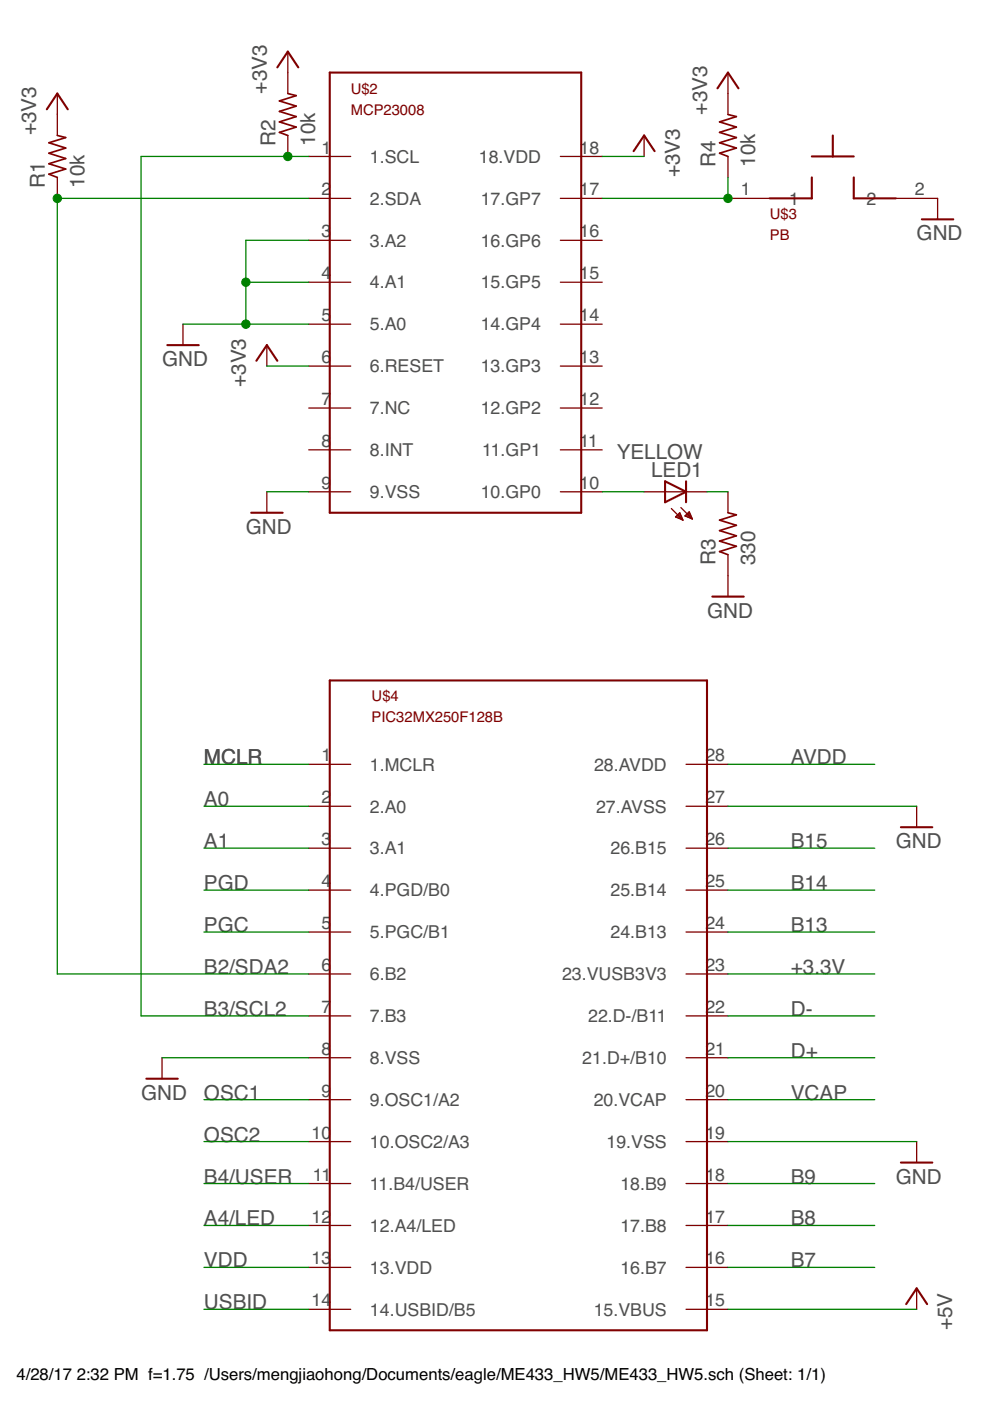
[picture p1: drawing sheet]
<svg xmlns="http://www.w3.org/2000/svg" width="210mm" height="297mm" viewBox="0 0 210 297" stroke-linecap="round" stroke-linejoin="round" font-family="sans-serif">
<g fill="none" stroke="#800000" stroke-width=".28">
<path d="M12.1 19.8v8.9M61 10.9v8.9M154.3 15.4v8.9M12.1 37.6v4.5M61 28.7v4.5M65.5 33.2h8.9M118.8 33.2h8.9M136.6 28.7v4.5M154.3 33.2v4.4M65.5 42.1h8.9M65.5 50.9h8.9M65.5 59.8h8.9"/>
<path d="M118.8 42.1h8.9M118.8 50.9h8.9M118.8 59.8h8.9M154.3 42.1h8.9M189.9 42.1h8.9v4.4M38.8 68.7v4.5M56.6 73.2v4.4M65.5 68.7h8.9M65.5 77.6h8.9M118.8 68.7h8.9M118.8 77.6h8.9M65.5 86.5h8.9"/>
<path d="M65.5 95.4h8.9M118.8 86.5h8.9M118.8 95.4h8.9M56.6 104.3v4.4M65.5 104.3h8.9M118.8 104.3h8.9M136.6 104.3h13.3M142.3 107.8l2.5 2.5M143.2 109.6l.9-.9 .7 1.6zM143.3 109.6h1.2M143.5 109.4h.9M143.7 109.2h.6"/>
<path d="M143.8 109.9h.8M143.9 108.9h.3M144.4 107.6l2.4 2.4M144.4 110.1h.3M145.2 109.4h1.3M145.2 109.4l1.6 .6M145.2 109.4l.9-.9 .7 1.5M145.5 109.2h.9M145.7 108.9h.6M145.8 109.6h.8M145.9 108.7h.3M146.3 109.9h.4"/>
<path d="M154.3 104.3v4.4M154.3 117.6v8.9M65.5 162.1h8.9M65.5 170.9h8.9M65.5 179.8h8.9M145.5 162.1h8.8M145.5 170.9h8.8M145.5 179.8h8.8M194.4 170.9v4.5M65.5 188.7h8.9M65.5 197.6h8.9M145.5 188.7h8.8"/>
<path d="M145.5 197.6h8.8M65.5 206.5h8.9M65.5 215.4h8.9M145.5 206.5h8.8M145.5 215.4h8.8M34.4 224.3v4.4M65.5 224.3h8.9M65.5 233.2h8.9M145.5 224.3h8.8M145.5 233.2h8.8M65.5 242h8.9M65.5 250.9h8.9"/>
<path d="M65.5 259.8h8.9M145.5 242h8.8M145.5 250.9h8.8M145.5 259.8h8.8M194.4 242v4.5M65.5 268.7h8.9M65.5 277.6h8.9M145.5 268.7h8.8M145.5 277.6h8.8M194.4 273.2v4.4"/>
</g>
<g fill="none" stroke="#800000" stroke-width=".44">
<path d="M58.8 14.3l2.2-3.4 2.2 3.4M69.9 15.4h53.3v93.3h-53.3zM152.1 18.7l2.2-3.3 2.3 3.3M9.9 23.2l2.2-3.4 2.3 3.4M134.3 32l2.3-3.3 2.2 3.3M172.1 37.6v4.5h-8.9M172.1 33.2h8.9M176.6 28.7v4.5M181 37.6v4.5h8.9M195.5 46.5h6.6M35.5 73.2h6.6M54.4 76.5l2.2-3.3 2.2 3.3"/>
<path d="M53.3 108.7h6.6M141 102l4.5 2.3-4.5 2.2zM145.5 102v4.5M151 126.5h6.7M69.9 144.3h80v137.7h-80zM191 175.4h6.7M31 228.7h6.7M191 246.5h6.7M192.1 276.5l2.3-3.3 2.2 3.3"/>
</g>
<path d="M61 19.8l1.8 .5-3.6 1.1 3.6 1.1-3.6 1.1 3.6 1.1-3.6 1.1 3.6 1.1-3.6 1.2 1.8 .6M12.1 28.7l1.8 .5-3.5 1.1 3.5 1.1-3.5 1.1 3.5 1.1-3.5 1.1 3.5 1.1-3.5 1.1 1.7 .7M154.3 24.3l1.8 .4-3.5 1.1 3.5 1.1-3.5 1.2 3.5 1.1-3.5 1.1 3.5 1.1-3.5 1.1 1.7 .7M154.3 108.7l1.8 .5-3.5 1.1 3.5 1.1-3.5 1.1 3.5 1.1-3.5 1.1 3.5 1.1-3.5 1.1 1.7 .7" fill="none" stroke="#800000" stroke-width=".36"/>
<g fill="none" stroke="#008000" stroke-width=".28">
<path d="M65.5 33.2h-35.6v182.2h35.6M127.7 33.2h8.9M154.3 37.6v4.5h-26.6M52.1 59.8h13.4M65.5 42.1h-53.4v164.4h53.4M65.5 50.9h-13.4v17.8M38.8 68.7h26.7M56.6 77.6h8.9M56.6 104.3h8.9M127.7 104.3h8.9M149.9 104.3h4.4M43.2 162.1h22.3"/>
<path d="M43.2 170.9h22.3M43.2 179.8h22.3M154.3 162.1h31.2M154.3 170.9h40.1M154.3 179.8h31.2M43.2 188.7h22.3M43.2 197.6h22.3M154.3 188.7h31.2M154.3 197.6h31.2M154.3 215.4h31.2M154.3 206.5h31.2M34.4 224.3h31.1"/>
<path d="M43.2 233.2h22.3M154.3 224.3h31.2M154.3 233.2h31.2M43.2 242h22.3M43.2 250.9h22.3M43.2 259.8h22.3M154.3 242h40.1M154.3 250.9h31.2M154.3 259.8h31.2M43.2 277.6h22.3M43.2 268.7h22.3M154.3 277.6h40.1"/>
<path d="M154.3 268.7h31.2"/>
</g>
<g fill="#008000" stroke="#008000" stroke-width=".21">
<circle cx="61" cy="33.2" r=".89"/>
<circle cx="52.1" cy="59.8" r=".89"/>
<circle cx="52.1" cy="68.7" r=".89"/>
<circle cx="154.3" cy="42.1" r=".89"/>
<circle cx="12.1" cy="42.1" r=".89"/>
</g>
<g font-size="4.4" fill="#505050">
<text x="56.6" y="19.8" transform="rotate(-90 56.6 19.8)">+3V3</text>
<text x="7.7" y="28.7" transform="rotate(-90 7.7 28.7)">+3V3</text>
<text x="149.9" y="24.3" transform="rotate(-90 149.9 24.3)">+3V3</text>
<text x="58.4" y="30.9" transform="rotate(-90 58.4 30.9)">R2</text>
<text x="66.8" y="30.9" transform="rotate(-90 66.8 30.9)">10k</text>
<text x="151.7" y="35.4" transform="rotate(-90 151.7 35.4)">R4</text>
<text x="160.1" y="35.4" transform="rotate(-90 160.1 35.4)">10k</text>
<text x="9.5" y="39.8" transform="rotate(-90 9.5 39.8)">R1</text>
<text x="17.9" y="39.8" transform="rotate(-90 17.9 39.8)">10k</text>
<text x="144.1" y="37.6" transform="rotate(-90 144.1 37.6)">+3V3</text>
<text x="194.3" y="50.9">GND</text>
<text x="34.4" y="77.6">GND</text>
<text x="52.1" y="82.1" transform="rotate(-90 52.1 82.1)">+3V3</text>
<text x="130.8" y="97.4">YELLOW</text>
<text x="138.1" y="101.2">LED1</text>
<text x="52.1" y="113.2">GND</text>
<text x="151.7" y="119.8" transform="rotate(-90 151.7 119.8)">R3</text>
<text x="160.1" y="119.8" transform="rotate(-90 160.1 119.8)">330</text>
<text x="149.9" y="130.9">GND</text>
<text x="43.2" y="162.1">MCLR</text>
<text x="167.7" y="162.1">AVDD</text>
<text x="43.2" y="170.9">A0</text>
<text x="43.2" y="179.8">A1</text>
<text x="167.7" y="179.8">B15</text>
<text x="189.9" y="179.8">GND</text>
<text x="43.2" y="188.7">PGD</text>
<text x="167.7" y="188.7">B14</text>
<text x="43.2" y="197.6">PGC</text>
<text x="167.7" y="197.6">B13</text>
<text x="43.2" y="206.5">B2/SDA2</text>
<text x="167.7" y="206.5">+3.3V</text>
<text x="43.2" y="215.4">B3/SCL2</text>
<text x="167.7" y="215.4">D-</text>
<text x="167.7" y="224.3">D+</text>
<text x="29.9" y="233.2">GND</text>
<text x="43.2" y="233.2">OSC1</text>
<text x="167.7" y="233.2">VCAP</text>
<text x="43.2" y="242">OSC2</text>
<text x="43.2" y="250.9">B4/USER</text>
<text x="167.7" y="250.9">B9</text>
<text x="189.9" y="250.9">GND</text>
<text x="43.2" y="259.8">A4/LED</text>
<text x="167.7" y="259.8">B8</text>
<text x="43.2" y="268.7">VDD</text>
<text x="167.7" y="268.7">B7</text>
<text x="43.2" y="277.6">USBID</text>
<text x="201.9" y="282" transform="rotate(-90 201.9 282)">+5V</text>
</g>
<g font-size="3.8" fill="#505050">
<text x="68.2" y="32.5">1</text>
<text x="78.4" y="34.5">1.SCL</text>
<text x="101.5" y="34.5">18.VDD</text>
<text x="122.9" y="32.5">18</text>
<text x="68.2" y="41.4">2</text>
<text x="122.9" y="41.4">17</text>
<text x="157.1" y="41.4">1</text>
<text x="194" y="41.4">2</text>
<text x="78.4" y="43.4">2.SDA</text>
<text x="101.9" y="43.4">17.GP7</text>
<text x="167.3" y="43.4">1</text>
<text x="183.7" y="43.4">2</text>
<text x="68.2" y="50.3">3</text>
<text x="78.4" y="52.3">3.A2</text>
<text x="101.9" y="52.3">16.GP6</text>
<text x="122.9" y="50.3">16</text>
<text x="68.2" y="59.2">4</text>
<text x="122.9" y="59.2">15</text>
<text x="78.4" y="61.2">4.A1</text>
<text x="101.9" y="61.2">15.GP5</text>
<text x="68.2" y="68.1">5</text>
<text x="78.4" y="70.1">5.A0</text>
<text x="101.9" y="70.1">14.GP4</text>
<text x="122.9" y="68.1">14</text>
<text x="68.2" y="77">6</text>
<text x="122.9" y="77">13</text>
<text x="78.4" y="78.9">6.RESET</text>
<text x="101.9" y="78.9">13.GP3</text>
<text x="68.2" y="85.9">7</text>
<text x="78.4" y="87.8">7.NC</text>
<text x="101.9" y="87.8">12.GP2</text>
<text x="122.9" y="85.9">12</text>
<text x="68.2" y="94.8">8</text>
<text x="122.9" y="94.8">11</text>
<text x="78.4" y="96.7">8.INT</text>
<text x="102.2" y="96.7">11.GP1</text>
<text x="68.2" y="103.7">9</text>
<text x="78.4" y="105.6">9.VSS</text>
<text x="101.9" y="105.6">10.GP0</text>
<text x="122.9" y="103.7">10</text>
<text x="68.2" y="161.4">1</text>
<text x="149.6" y="161.4">28</text>
<text x="78.4" y="163.4">1.MCLR</text>
<text x="125.9" y="163.4">28.AVDD</text>
<text x="68.2" y="170.3">2</text>
<text x="78.4" y="172.3">2.A0</text>
<text x="126.4" y="172.3">27.AVSS</text>
<text x="149.6" y="170.3">27</text>
<text x="68.2" y="179.2">3</text>
<text x="149.6" y="179.2">26</text>
<text x="78.4" y="181.2">3.A1</text>
<text x="129.4" y="181.2">26.B15</text>
<text x="68.2" y="188.1">4</text>
<text x="78.4" y="190">4.PGD/B0</text>
<text x="129.4" y="190.1">25.B14</text>
<text x="149.6" y="188.1">25</text>
<text x="68.2" y="197">5</text>
<text x="149.6" y="197">24</text>
<text x="78.4" y="198.9">5.PGC/B1</text>
<text x="129.4" y="198.9">24.B13</text>
<text x="68.2" y="205.9">6</text>
<text x="78.4" y="207.8">6.B2</text>
<text x="119.2" y="207.8">23.VUSB3V3</text>
<text x="149.6" y="205.9">23</text>
<text x="68.2" y="214.8">7</text>
<text x="149.6" y="214.8">22</text>
<text x="78.4" y="216.7">7.B3</text>
<text x="124.7" y="216.7">22.D-/B11</text>
<text x="68.2" y="223.6">8</text>
<text x="78.4" y="225.6">8.VSS</text>
<text x="123.5" y="225.6">21.D+/B10</text>
<text x="149.6" y="223.6">21</text>
<text x="68.2" y="232.5">9</text>
<text x="149.6" y="232.5">20</text>
<text x="78.4" y="234.5">9.OSC1/A2</text>
<text x="125.9" y="234.5">20.VCAP</text>
<text x="66.1" y="241.4">10</text>
<text x="78.4" y="243.4">10.OSC2/A3</text>
<text x="128.6" y="243.4">19.VSS</text>
<text x="149.6" y="241.4">19</text>
<text x="66.4" y="250.3">11</text>
<text x="149.6" y="250.3">18</text>
<text x="78.4" y="252.3">11.B4/USER</text>
<text x="131.5" y="252.3">18.B9</text>
<text x="66.1" y="259.2">12</text>
<text x="78.4" y="261.2">12.A4/LED</text>
<text x="131.5" y="261.2">17.B8</text>
<text x="149.6" y="259.2">17</text>
<text x="66.1" y="268.1">13</text>
<text x="149.6" y="268.1">16</text>
<text x="78.4" y="270">13.VDD</text>
<text x="131.5" y="270">16.B7</text>
<text x="66.1" y="277">14</text>
<text x="78.4" y="278.9">14.USBID/B5</text>
<text x="125.9" y="278.9">15.VBUS</text>
<text x="149.6" y="277">15</text>
</g>
<g font-size="3.5">
<text x="3.5" y="292.5">4/28/17</text>
<text x="16.3" y="292.5">2:32 PM f=1.75 /Users/mengjiaohong/Documents/eagle/ME433_HW5/ME433_HW5.sch (Sheet: 1/1)</text>
</g>
<g font-size="3.1" fill="#800000">
<text x="74.4" y="19.8">U$2</text>
<text x="74.4" y="24.3">MCP23008</text>
<text x="163.2" y="46.5">U$3</text>
<text x="163.2" y="50.9">PB</text>
<text x="78.8" y="148.7">U$4</text>
<text x="78.8" y="153.2">PIC32MX250F128B</text>
</g>
</svg>
